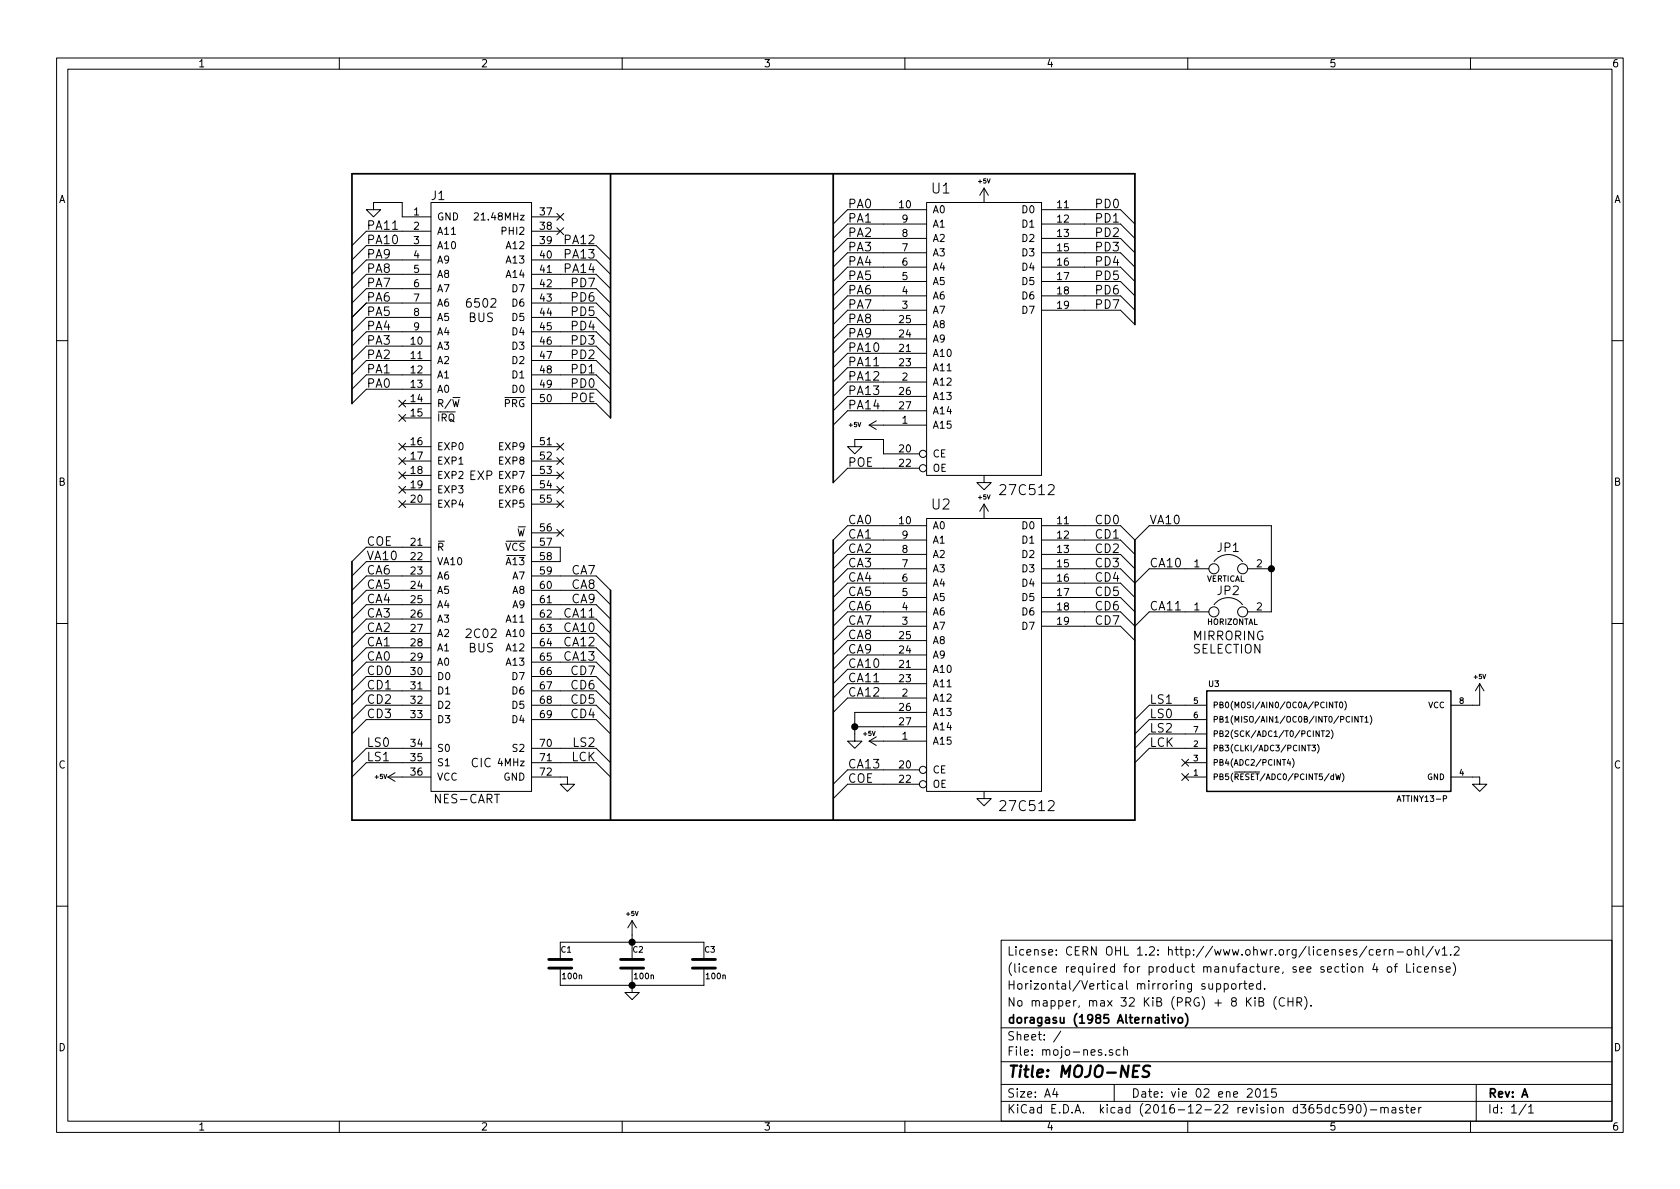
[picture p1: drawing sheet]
EESchema Schematic File Version 2
LIBS:mojo-nes-rescue
LIBS:power
LIBS:device
LIBS:transistors
LIBS:conn
LIBS:linear
LIBS:regul
LIBS:74xx
LIBS:cmos4000
LIBS:adc-dac
LIBS:memory
LIBS:xilinx
LIBS:microcontrollers
LIBS:dsp
LIBS:microchip
LIBS:analog_switches
LIBS:motorola
LIBS:texas
LIBS:intel
LIBS:audio
LIBS:interface
LIBS:digital-audio
LIBS:philips
LIBS:display
LIBS:cypress
LIBS:siliconi
LIBS:opto
LIBS:atmel
LIBS:contrib
LIBS:valves
LIBS:doragasu
LIBS:mojo-nes-cache
EELAYER 26 0
EELAYER END
$Descr A4 11693 8268
encoding utf-8
Sheet 1 1
Title "MOJO-NES"
Date "vie 02 ene 2015"
Rev "A"
Comp "doragasu (1985 Alternativo)"
Comment1 "No mapper, max 32 KiB (PRG) + 8 KiB (CHR)."
Comment2 "Horizontal/Vertical mirroring supported."
Comment3 "(licence required for product manufacture, see section 4 of License)"
Comment4 "License: CERN OHL 1.2: http://www.ohwr.org/licenses/cern-ohl/v1.2"
$EndDescr
$Comp
L NES-CART J1
U 1 1
P 3350 3400
F 0 "J1" H 3050 5450 60  0000 C CNN
F 1 "NES-CART" H 3250 1250 60  0000 C CNN
F 2 "doragasu:NES_CART_FINGERS" H 3350 3600 60  0001 C CNN
F 3 "" H 3350 3600 60  0000 C CNN
	1    3350 3400
	1    0    0    -1  
$EndComp
$Comp
L 27C512-RESCUE-mojo-nes U1
U 1 1
P 6850 2350
F 0 "U1" H 6550 3400 70  0000 C CNN
F 1 "27C512" H 7150 1300 70  0000 C CNN
F 2 "Sockets_DIP:DIP-28__600" H 6850 2350 60  0001 C CNN
F 3 "" H 6850 2350 60  0000 C CNN
	1    6850 2350
	1    0    0    -1  
$EndComp
Text Label 2550 1600 0    60   ~ 0
PA11
Text Label 2550 1700 0    60   ~ 0
PA10
Text Label 2550 1800 0    60   ~ 0
PA9
Text Label 2550 1900 0    60   ~ 0
PA8
Text Label 2550 2000 0    60   ~ 0
PA7
Text Label 2550 2100 0    60   ~ 0
PA6
Text Label 2550 2200 0    60   ~ 0
PA5
Text Label 2550 2300 0    60   ~ 0
PA4
Text Label 2550 2400 0    60   ~ 0
PA3
Text Label 2550 2500 0    60   ~ 0
PA2
Text Label 2550 2600 0    60   ~ 0
PA1
Text Label 2550 2700 0    60   ~ 0
PA0
Entry Wire Line
	4150 1700 4250 1800
Entry Wire Line
	4150 1800 4250 1900
Entry Wire Line
	4150 1900 4250 2000
Entry Wire Line
	4150 2000 4250 2100
Entry Wire Line
	4150 2100 4250 2200
Entry Wire Line
	4150 2200 4250 2300
Entry Wire Line
	4150 2300 4250 2400
Entry Wire Line
	4150 2400 4250 2500
Entry Wire Line
	4150 2500 4250 2600
Entry Wire Line
	4150 2600 4250 2700
Entry Wire Line
	4150 2700 4250 2800
Entry Wire Line
	2450 1700 2550 1600
Entry Wire Line
	2450 1800 2550 1700
Entry Wire Line
	2450 1900 2550 1800
Entry Wire Line
	2450 2000 2550 1900
Entry Wire Line
	2450 2100 2550 2000
Entry Wire Line
	2450 2200 2550 2100
Entry Wire Line
	2450 2200 2550 2100
Entry Wire Line
	2450 2300 2550 2200
Entry Wire Line
	2450 2400 2550 2300
Entry Wire Line
	2450 2500 2550 2400
Entry Wire Line
	2450 2600 2550 2500
Entry Wire Line
	2450 2700 2550 2600
Entry Wire Line
	2450 2800 2550 2700
$Comp
L +5V #PWR01
U 1 1
P 6150 2950
F 0 "#PWR01" H 6150 3040 20  0001 C CNN
F 1 "+5V" V 6150 3150 30  0000 C CNN
F 2 "" H 6150 2950 60  0000 C CNN
F 3 "" H 6150 2950 60  0000 C CNN
	1    6150 2950
	0    -1   -1   0   
$EndComp
Entry Wire Line
	4150 2800 4250 2900
Text Label 5900 3250 0    60   ~ 0
POE
$Comp
L 27C512-RESCUE-mojo-nes U2
U 1 1
P 6850 4550
F 0 "U2" H 6550 5600 70  0000 C CNN
F 1 "27C512" H 7150 3500 70  0000 C CNN
F 2 "Sockets_DIP:DIP-28__600" H 6850 4550 60  0001 C CNN
F 3 "" H 6850 4550 60  0000 C CNN
	1    6850 4550
	1    0    0    -1  
$EndComp
Text Label 5900 1450 0    60   ~ 0
PA0
Text Label 5900 1550 0    60   ~ 0
PA1
Text Label 5900 1650 0    60   ~ 0
PA2
Text Label 5900 1750 0    60   ~ 0
PA3
Text Label 5900 1850 0    60   ~ 0
PA4
Text Label 5900 1950 0    60   ~ 0
PA5
Text Label 5900 2050 0    60   ~ 0
PA6
Text Label 5900 2150 0    60   ~ 0
PA7
Text Label 5900 2250 0    60   ~ 0
PA8
Text Label 5900 2350 0    60   ~ 0
PA9
Text Label 5900 2450 0    60   ~ 0
PA10
Text Label 5900 2550 0    60   ~ 0
PA11
Text Label 5900 2650 0    60   ~ 0
PA12
Text Label 5900 2750 0    60   ~ 0
PA13
Text Label 5900 2850 0    60   ~ 0
PA14
Text Label 7800 1450 2    60   ~ 0
PD0
Text Label 7800 1550 2    60   ~ 0
PD1
Text Label 7800 1650 2    60   ~ 0
PD2
Text Label 7800 1750 2    60   ~ 0
PD3
Text Label 7800 1850 2    60   ~ 0
PD4
Text Label 7800 1950 2    60   ~ 0
PD5
Text Label 7800 2050 2    60   ~ 0
PD6
Text Label 7800 2150 2    60   ~ 0
PD7
Text Label 4150 2800 2    60   ~ 0
POE
Text Label 4150 2700 2    60   ~ 0
PD0
Text Label 4150 2600 2    60   ~ 0
PD1
Text Label 4150 2500 2    60   ~ 0
PD2
Text Label 4150 2400 2    60   ~ 0
PD3
Text Label 4150 2300 2    60   ~ 0
PD4
Text Label 4150 2200 2    60   ~ 0
PD5
Text Label 4150 2100 2    60   ~ 0
PD6
Text Label 4150 2000 2    60   ~ 0
PD7
Text Label 4150 1700 2    60   ~ 0
PA12
Text Label 4150 1800 2    60   ~ 0
PA13
Text Label 4150 1900 2    60   ~ 0
PA14
NoConn ~ 3900 1600
NoConn ~ 3900 1500
NoConn ~ 2800 2900
NoConn ~ 3900 3700
Entry Wire Line
	7800 1450 7900 1550
Entry Wire Line
	7800 1550 7900 1650
Entry Wire Line
	7800 1650 7900 1750
Entry Wire Line
	7800 1750 7900 1850
Entry Wire Line
	7800 1850 7900 1950
Entry Wire Line
	7800 1950 7900 2050
Entry Wire Line
	7800 2050 7900 2150
Entry Wire Line
	7800 2150 7900 2250
Entry Wire Line
	5800 1550 5900 1450
Entry Wire Line
	5800 1650 5900 1550
Entry Wire Line
	5800 1750 5900 1650
Entry Wire Line
	5800 1850 5900 1750
Entry Wire Line
	5800 1950 5900 1850
Entry Wire Line
	5800 2050 5900 1950
Entry Wire Line
	5800 2150 5900 2050
Entry Wire Line
	5800 2250 5900 2150
Entry Wire Line
	5800 2350 5900 2250
Entry Wire Line
	5800 2450 5900 2350
Entry Wire Line
	5800 2550 5900 2450
Entry Wire Line
	5800 2650 5900 2550
Entry Wire Line
	5800 2750 5900 2650
Entry Wire Line
	5800 2850 5900 2750
Entry Wire Line
	5800 2950 5900 2850
Entry Wire Line
	5800 3350 5900 3250
Text Label 2550 3800 0    60   ~ 0
COE
Text Label 2550 3900 0    60   ~ 0
VA10
Text Label 2550 4100 0    60   ~ 0
CA5
Text Label 2550 4000 0    60   ~ 0
CA6
Text Label 2550 4200 0    60   ~ 0
CA4
Text Label 2550 4300 0    60   ~ 0
CA3
Text Label 2550 4400 0    60   ~ 0
CA2
Text Label 2550 4500 0    60   ~ 0
CA1
Text Label 2550 4600 0    60   ~ 0
CA0
Text Label 2550 4700 0    60   ~ 0
CD0
Text Label 2550 4800 0    60   ~ 0
CD1
Text Label 2550 4900 0    60   ~ 0
CD2
Text Label 2550 5000 0    60   ~ 0
CD3
Text Label 4150 5000 2    60   ~ 0
CD4
Text Label 4150 4900 2    60   ~ 0
CD5
Text Label 4150 4800 2    60   ~ 0
CD6
Text Label 4150 4700 2    60   ~ 0
CD7
Text Label 4150 4000 2    60   ~ 0
CA7
Text Label 4150 4100 2    60   ~ 0
CA8
Text Label 4150 4200 2    60   ~ 0
CA9
Text Label 4150 4400 2    60   ~ 0
CA10
Text Label 4150 4300 2    60   ~ 0
CA11
Text Label 4150 4500 2    60   ~ 0
CA12
Text Label 4150 4600 2    60   ~ 0
CA13
$Comp
L +5V #PWR02
U 1 1
P 6150 5150
F 0 "#PWR02" H 6150 5240 20  0001 C CNN
F 1 "+5V" V 6200 5250 30  0000 C CNN
F 2 "" H 6150 5150 60  0000 C CNN
F 3 "" H 6150 5150 60  0000 C CNN
	1    6150 5150
	0    -1   -1   0   
$EndComp
$Comp
L GND #PWR03
U 1 1
P 5950 5100
F 0 "#PWR03" H 5950 5100 30  0001 C CNN
F 1 "GND" H 5950 5030 30  0001 C CNN
F 2 "" H 5950 5100 60  0000 C CNN
F 3 "" H 5950 5100 60  0000 C CNN
	1    5950 5100
	1    0    0    -1  
$EndComp
Text Label 5900 3650 0    60   ~ 0
CA0
Text Label 5900 3750 0    60   ~ 0
CA1
Text Label 5900 3850 0    60   ~ 0
CA2
Text Label 5900 3950 0    60   ~ 0
CA3
Text Label 5900 4050 0    60   ~ 0
CA4
Text Label 5900 4150 0    60   ~ 0
CA5
Text Label 5900 4250 0    60   ~ 0
CA6
Text Label 5900 4350 0    60   ~ 0
CA7
Text Label 5900 4450 0    60   ~ 0
CA8
Text Label 5900 4550 0    60   ~ 0
CA9
Text Label 5900 4650 0    60   ~ 0
CA10
Text Label 5900 4750 0    60   ~ 0
CA11
Text Label 5900 4850 0    60   ~ 0
CA12
Text Label 7800 3650 2    60   ~ 0
CD0
Text Label 7800 3750 2    60   ~ 0
CD1
Text Label 7800 3850 2    60   ~ 0
CD2
Text Label 7800 3950 2    60   ~ 0
CD3
Text Label 7800 4050 2    60   ~ 0
CD4
Text Label 7800 4150 2    60   ~ 0
CD5
Text Label 7800 4250 2    60   ~ 0
CD6
Text Label 7800 4350 2    60   ~ 0
CD7
$Comp
L GND #PWR04
U 1 1
P 5950 3050
F 0 "#PWR04" H 5950 3050 30  0001 C CNN
F 1 "GND" H 5950 2980 30  0001 C CNN
F 2 "" H 5950 3050 60  0000 C CNN
F 3 "" H 5950 3050 60  0000 C CNN
	1    5950 3050
	1    0    0    -1  
$EndComp
Text Label 5900 5450 0    60   ~ 0
COE
Entry Wire Line
	5800 3750 5900 3650
Entry Wire Line
	5800 3850 5900 3750
Entry Wire Line
	5800 3950 5900 3850
Entry Wire Line
	5800 4050 5900 3950
Entry Wire Line
	5800 4150 5900 4050
Entry Wire Line
	5800 4250 5900 4150
Entry Wire Line
	5800 4350 5900 4250
Entry Wire Line
	5800 4450 5900 4350
Entry Wire Line
	5800 4550 5900 4450
Entry Wire Line
	5800 4650 5900 4550
Entry Wire Line
	5800 4750 5900 4650
Entry Wire Line
	5800 4850 5900 4750
Entry Wire Line
	5800 4950 5900 4850
Entry Wire Line
	5800 5550 5900 5450
Entry Wire Line
	7800 3650 7900 3750
Entry Wire Line
	7800 3750 7900 3850
Entry Wire Line
	7800 3850 7900 3950
Entry Wire Line
	7800 3950 7900 4050
Entry Wire Line
	7800 4050 7900 4150
Entry Wire Line
	7800 4150 7900 4250
Entry Wire Line
	7800 4250 7900 4350
Entry Wire Line
	7800 4350 7900 4450
Entry Wire Line
	4150 4000 4250 4100
Entry Wire Line
	4150 4100 4250 4200
Entry Wire Line
	4150 4200 4250 4300
Entry Wire Line
	4150 4300 4250 4400
Entry Wire Line
	4150 4400 4250 4500
Entry Wire Line
	4150 4500 4250 4600
Entry Wire Line
	4150 4600 4250 4700
Entry Wire Line
	4150 4700 4250 4800
Entry Wire Line
	4150 4800 4250 4900
Entry Wire Line
	4150 4900 4250 5000
Entry Wire Line
	4150 5000 4250 5100
Entry Wire Line
	2450 3900 2550 3800
Entry Wire Line
	2450 4000 2550 3900
Entry Wire Line
	2450 4100 2550 4000
Entry Wire Line
	2450 4200 2550 4100
Entry Wire Line
	2450 4300 2550 4200
Entry Wire Line
	2450 4400 2550 4300
Entry Wire Line
	2450 4500 2550 4400
Entry Wire Line
	2450 4600 2550 4500
Entry Wire Line
	2450 4700 2550 4600
Entry Wire Line
	2450 4800 2550 4700
Entry Wire Line
	2450 4900 2550 4800
Entry Wire Line
	2450 5000 2550 4900
Entry Wire Line
	2450 5100 2550 5000
$Comp
L GND #PWR05
U 1 1
P 3950 5400
F 0 "#PWR05" H 3950 5400 30  0001 C CNN
F 1 "GND" H 3950 5330 30  0001 C CNN
F 2 "" H 3950 5400 60  0000 C CNN
F 3 "" H 3950 5400 60  0000 C CNN
	1    3950 5400
	1    0    0    -1  
$EndComp
$Comp
L +5V #PWR06
U 1 1
P 2800 5400
F 0 "#PWR06" H 2800 5490 20  0001 C CNN
F 1 "+5V" V 2800 5550 30  0000 C CNN
F 2 "" H 2800 5400 60  0000 C CNN
F 3 "" H 2800 5400 60  0000 C CNN
	1    2800 5400
	0    -1   -1   0   
$EndComp
$Comp
L GND #PWR07
U 1 1
P 2600 1400
F 0 "#PWR07" H 2600 1400 30  0001 C CNN
F 1 "GND" H 2600 1330 30  0001 C CNN
F 2 "" H 2600 1400 60  0000 C CNN
F 3 "" H 2600 1400 60  0000 C CNN
	1    2600 1400
	1    0    0    -1  
$EndComp
Entry Wire Line
	5800 5450 5900 5350
Text Label 5900 5350 0    60   ~ 0
CA13
$Comp
L ATTINY13-P U3
U 1 1
P 9250 5150
F 0 "U3" H 8450 5550 40  0000 C CNN
F 1 "ATTINY13-P" H 9900 4750 40  0000 C CNN
F 2 "Sockets_DIP:DIP-8__300" H 9900 5150 35  0001 C CIN
F 3 "" H 8450 5500 60  0000 C CNN
	1    9250 5150
	1    0    0    -1  
$EndComp
Text Label 2550 5200 0    60   ~ 0
LS0
Text Label 2550 5300 0    60   ~ 0
LS1
Text Label 4150 5200 2    60   ~ 0
LS2
Text Label 4150 5300 2    60   ~ 0
LCK
Entry Wire Line
	2450 5300 2550 5200
Entry Wire Line
	2450 5400 2550 5300
Entry Wire Line
	4150 5200 4250 5300
Entry Wire Line
	4150 5300 4250 5400
$Comp
L GND #PWR08
U 1 1
P 10300 5400
F 0 "#PWR08" H 10300 5400 30  0001 C CNN
F 1 "GND" H 10300 5330 30  0001 C CNN
F 2 "" H 10300 5400 60  0000 C CNN
F 3 "" H 10300 5400 60  0000 C CNN
	1    10300 5400
	1    0    0    -1  
$EndComp
$Comp
L +5V #PWR09
U 1 1
P 10300 4850
F 0 "#PWR09" H 10300 4940 20  0001 C CNN
F 1 "+5V" H 10300 5000 30  0000 C CNN
F 2 "" H 10300 4850 60  0000 C CNN
F 3 "" H 10300 4850 60  0000 C CNN
	1    10300 4850
	1    0    0    -1  
$EndComp
NoConn ~ 8250 5400
Text Label 8000 4900 0    60   ~ 0
LS1
Text Label 8000 5000 0    60   ~ 0
LS0
Text Label 8000 5100 0    60   ~ 0
LS2
Text Label 8000 5200 0    60   ~ 0
LCK
Entry Wire Line
	7900 5000 8000 4900
Entry Wire Line
	7900 5100 8000 5000
Entry Wire Line
	7900 5200 8000 5100
Entry Wire Line
	7900 5300 8000 5200
$Comp
L C C1
U 1 1
P 3900 6700
F 0 "C1" H 3900 6800 40  0000 L CNN
F 1 "100n" H 3906 6615 40  0000 L CNN
F 2 "Capacitors_SMD:C_0805" H 3938 6550 30  0001 C CNN
F 3 "" H 3900 6700 60  0000 C CNN
	1    3900 6700
	1    0    0    -1  
$EndComp
$Comp
L C C2
U 1 1
P 4400 6700
F 0 "C2" H 4400 6800 40  0000 L CNN
F 1 "100n" H 4406 6615 40  0000 L CNN
F 2 "Capacitors_SMD:C_0805" H 4438 6550 30  0001 C CNN
F 3 "" H 4400 6700 60  0000 C CNN
	1    4400 6700
	1    0    0    -1  
$EndComp
$Comp
L C C3
U 1 1
P 4900 6700
F 0 "C3" H 4900 6800 40  0000 L CNN
F 1 "100n" H 4906 6615 40  0000 L CNN
F 2 "Capacitors_SMD:C_0805" H 4938 6550 30  0001 C CNN
F 3 "" H 4900 6700 60  0000 C CNN
	1    4900 6700
	1    0    0    -1  
$EndComp
$Comp
L GND #PWR010
U 1 1
P 4400 6850
F 0 "#PWR010" H 4400 6850 30  0001 C CNN
F 1 "GND" H 4400 6780 30  0001 C CNN
F 2 "" H 4400 6850 60  0000 C CNN
F 3 "" H 4400 6850 60  0000 C CNN
	1    4400 6850
	1    0    0    -1  
$EndComp
$Comp
L +5V #PWR011
U 1 1
P 4400 6500
F 0 "#PWR011" H 4400 6590 20  0001 C CNN
F 1 "+5V" H 4400 6650 30  0000 C CNN
F 2 "" H 4400 6500 60  0000 C CNN
F 3 "" H 4400 6500 60  0000 C CNN
	1    4400 6500
	1    0    0    -1  
$EndComp
NoConn ~ 8250 5300
$Comp
L +5V #PWR012
U 1 1
P 6850 3600
F 0 "#PWR012" H 6850 3690 20  0001 C CNN
F 1 "+5V" H 6850 3750 30  0000 C CNN
F 2 "" H 6850 3600 60  0000 C CNN
F 3 "" H 6850 3600 60  0000 C CNN
	1    6850 3600
	1    0    0    -1  
$EndComp
$Comp
L +5V #PWR013
U 1 1
P 6850 1400
F 0 "#PWR013" H 6850 1490 20  0001 C CNN
F 1 "+5V" H 6850 1550 30  0000 C CNN
F 2 "" H 6850 1400 60  0000 C CNN
F 3 "" H 6850 1400 60  0000 C CNN
	1    6850 1400
	1    0    0    -1  
$EndComp
$Comp
L GND #PWR014
U 1 1
P 6850 3300
F 0 "#PWR014" H 6850 3300 30  0001 C CNN
F 1 "GND" H 6850 3230 30  0001 C CNN
F 2 "" H 6850 3300 60  0000 C CNN
F 3 "" H 6850 3300 60  0000 C CNN
	1    6850 3300
	1    0    0    -1  
$EndComp
$Comp
L GND #PWR015
U 1 1
P 6850 5500
F 0 "#PWR015" H 6850 5500 30  0001 C CNN
F 1 "GND" H 6850 5430 30  0001 C CNN
F 2 "" H 6850 5500 60  0000 C CNN
F 3 "" H 6850 5500 60  0000 C CNN
	1    6850 5500
	1    0    0    -1  
$EndComp
NoConn ~ 2800 2800
$Comp
L JUMPER JP1
U 1 1
P 8550 3950
F 0 "JP1" H 8550 4100 60  0000 C CNN
F 1 "JUMPER" H 8550 3870 40  0001 C CNN
F 2 "doragasu:JUMPER_0805" H 8550 3950 60  0001 C CNN
F 3 "" H 8550 3950 60  0000 C CNN
	1    8550 3950
	1    0    0    -1  
$EndComp
$Comp
L JUMPER JP2
U 1 1
P 8550 4250
F 0 "JP2" H 8550 4400 60  0000 C CNN
F 1 "JUMPER" H 8550 4170 40  0001 C CNN
F 2 "doragasu:JUMPER_0805" H 8550 4250 60  0001 C CNN
F 3 "" H 8550 4250 60  0000 C CNN
	1    8550 4250
	1    0    0    -1  
$EndComp
Wire Wire Line
	2800 1600 2550 1600
Wire Wire Line
	2800 1700 2550 1700
Wire Wire Line
	2800 1800 2550 1800
Wire Wire Line
	2800 1900 2550 1900
Wire Wire Line
	2800 2000 2550 2000
Wire Wire Line
	2800 2100 2550 2100
Wire Wire Line
	2800 2200 2550 2200
Wire Wire Line
	2800 2300 2550 2300
Wire Wire Line
	2800 2400 2550 2400
Wire Wire Line
	2800 2500 2550 2500
Wire Wire Line
	2800 2600 2550 2600
Wire Wire Line
	2800 2700 2550 2700
Wire Wire Line
	3900 1700 4150 1700
Wire Wire Line
	3900 1800 4150 1800
Wire Wire Line
	3900 1900 4150 1900
Wire Wire Line
	3900 2000 4150 2000
Wire Wire Line
	3900 2100 4150 2100
Wire Wire Line
	3900 2200 4150 2200
Wire Wire Line
	3900 2300 4150 2300
Wire Wire Line
	3900 2400 4150 2400
Wire Wire Line
	3900 2500 4150 2500
Wire Wire Line
	3900 2600 4150 2600
Wire Wire Line
	3900 2700 4150 2700
Wire Wire Line
	3900 2800 4150 2800
Wire Wire Line
	6150 3250 5900 3250
Wire Wire Line
	3900 3800 3900 3900
Wire Wire Line
	6150 1450 5900 1450
Wire Wire Line
	6150 1550 5900 1550
Wire Wire Line
	6150 1650 5900 1650
Wire Wire Line
	6150 1750 5900 1750
Wire Wire Line
	6150 1850 5900 1850
Wire Wire Line
	6150 1950 5900 1950
Wire Wire Line
	6150 2050 5900 2050
Wire Wire Line
	6150 2150 5900 2150
Wire Wire Line
	6150 2250 5900 2250
Wire Wire Line
	6150 2350 5900 2350
Wire Wire Line
	6150 2450 5900 2450
Wire Wire Line
	6150 2550 5900 2550
Wire Wire Line
	6150 2650 5900 2650
Wire Wire Line
	6150 2750 5900 2750
Wire Wire Line
	6150 2850 5900 2850
Wire Wire Line
	7550 1450 7800 1450
Wire Wire Line
	7550 1550 7800 1550
Wire Wire Line
	7550 1650 7800 1650
Wire Wire Line
	7550 1750 7800 1750
Wire Wire Line
	7550 1850 7800 1850
Wire Wire Line
	7550 1950 7800 1950
Wire Wire Line
	7550 2050 7800 2050
Wire Wire Line
	7550 2150 7800 2150
Wire Bus Line
	2450 1200 7900 1200
Wire Bus Line
	4250 1200 4250 2900
Wire Bus Line
	7900 1200 7900 2250
Wire Bus Line
	5800 1200 5800 3350
Wire Wire Line
	2800 3800 2550 3800
Wire Wire Line
	2800 3900 2550 3900
Wire Wire Line
	2800 4000 2550 4000
Wire Wire Line
	2800 4100 2550 4100
Wire Wire Line
	2800 4200 2550 4200
Wire Wire Line
	2800 4300 2550 4300
Wire Wire Line
	2800 4400 2550 4400
Wire Wire Line
	2800 4500 2550 4500
Wire Wire Line
	2800 4600 2550 4600
Wire Wire Line
	2800 4700 2550 4700
Wire Wire Line
	2800 4800 2550 4800
Wire Wire Line
	2800 4900 2550 4900
Wire Wire Line
	2800 5000 2550 5000
Wire Wire Line
	3900 4000 4150 4000
Wire Wire Line
	3900 4100 4150 4100
Wire Wire Line
	3900 4200 4150 4200
Wire Wire Line
	3900 4300 4150 4300
Wire Wire Line
	3900 4400 4150 4400
Wire Wire Line
	3900 4500 4150 4500
Wire Wire Line
	3900 4600 4150 4600
Wire Wire Line
	3900 4700 4150 4700
Wire Wire Line
	3900 4800 4150 4800
Wire Wire Line
	3900 4900 4150 4900
Wire Wire Line
	3900 5000 4150 5000
Wire Wire Line
	6150 3650 5900 3650
Wire Wire Line
	6150 3750 5900 3750
Wire Wire Line
	6150 3850 5900 3850
Wire Wire Line
	6150 3950 5900 3950
Wire Wire Line
	6150 4050 5900 4050
Wire Wire Line
	6150 4150 5900 4150
Wire Wire Line
	6150 4250 5900 4250
Wire Wire Line
	6150 4350 5900 4350
Wire Wire Line
	6150 4450 5900 4450
Wire Wire Line
	6150 4550 5900 4550
Wire Wire Line
	6150 4650 5900 4650
Wire Wire Line
	6150 4750 5900 4750
Wire Wire Line
	6150 4850 5900 4850
Wire Wire Line
	6150 5050 5950 5050
Wire Wire Line
	5950 4950 5950 5100
Wire Wire Line
	6150 4950 5950 4950
Connection ~ 5950 5050
Wire Wire Line
	7550 3650 7800 3650
Wire Wire Line
	7550 3750 7800 3750
Wire Wire Line
	7550 3850 7800 3850
Wire Wire Line
	7550 3950 7800 3950
Wire Wire Line
	7550 4050 7800 4050
Wire Wire Line
	7550 4150 7800 4150
Wire Wire Line
	7550 4250 7800 4250
Wire Wire Line
	7550 4350 7800 4350
Wire Wire Line
	6150 5450 5900 5450
Wire Wire Line
	6150 3050 6150 3150
Wire Wire Line
	5950 3050 6150 3050
Wire Bus Line
	7900 3750 7900 5700
Wire Bus Line
	7900 5700 2450 5700
Wire Bus Line
	5800 3750 5800 5700
Wire Bus Line
	2450 5700 2450 3900
Wire Bus Line
	4250 4100 4250 5700
Wire Wire Line
	3900 5400 3950 5400
Wire Wire Line
	2800 1400 2800 1500
Wire Wire Line
	2600 1400 2800 1400
Wire Wire Line
	6150 5350 5900 5350
Wire Wire Line
	2800 5200 2550 5200
Wire Wire Line
	2800 5300 2550 5300
Wire Wire Line
	3900 5200 4150 5200
Wire Wire Line
	3900 5300 4150 5300
Wire Wire Line
	10250 5400 10300 5400
Wire Wire Line
	10250 4900 10300 4900
Wire Wire Line
	10300 4900 10300 4850
Wire Wire Line
	8250 5100 8000 5100
Wire Wire Line
	8250 5200 8000 5200
Wire Wire Line
	8250 4900 8000 4900
Wire Wire Line
	8250 5000 8000 5000
Wire Wire Line
	3900 6550 4900 6550
Connection ~ 4400 6550
Wire Wire Line
	3900 6850 4900 6850
Connection ~ 4400 6850
Wire Wire Line
	4400 6850 4400 6850
Wire Wire Line
	4400 6500 4400 6550
Wire Bus Line
	2450 1200 2450 2800
Wire Wire Line
	8250 3950 8000 3950
Wire Wire Line
	8250 4250 8000 4250
Wire Wire Line
	8850 3650 8850 4250
Wire Wire Line
	8850 3650 8000 3650
Connection ~ 8850 3950
Text Label 8000 3650 0    60   ~ 0
VA10
Entry Wire Line
	7900 3750 8000 3650
Entry Wire Line
	7900 4050 8000 3950
Entry Wire Line
	7900 4350 8000 4250
Text Label 8000 3950 0    60   ~ 0
CA10
Text Label 8000 4250 0    60   ~ 0
CA11
Text Notes 8400 4050 0    39   ~ 0
VERTICAL
Text Notes 8400 4350 0    39   ~ 0
HORIZONTAL
Text Notes 8300 4550 0    61   ~ 0
MIRRORING\nSELECTION
NoConn ~ 2800 3100
NoConn ~ 2800 3200
NoConn ~ 2800 3300
NoConn ~ 2800 3400
NoConn ~ 2800 3500
NoConn ~ 3900 3500
NoConn ~ 3900 3400
NoConn ~ 3900 3300
NoConn ~ 3900 3200
NoConn ~ 3900 3100
$EndSCHEMATC
